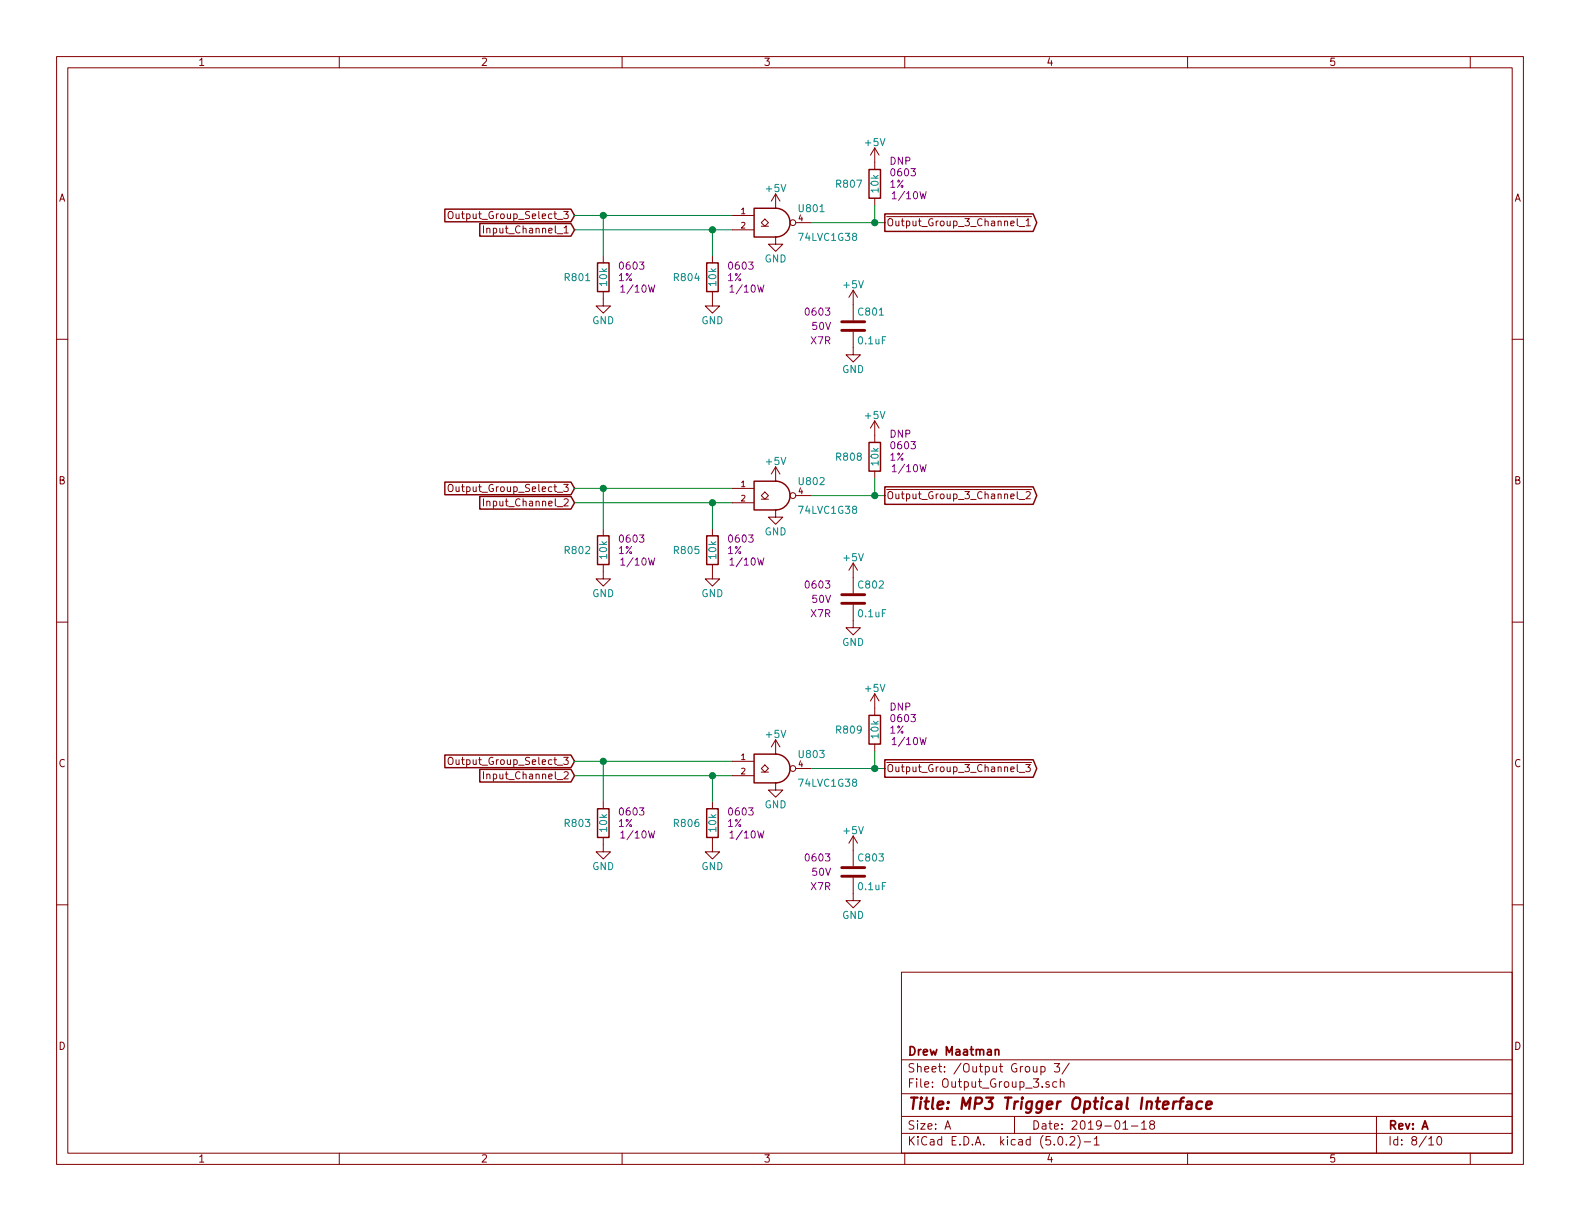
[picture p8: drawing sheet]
EESchema Schematic File Version 4
LIBS:Audio_Optical_Trigger-cache
EELAYER 26 0
EELAYER END
$Descr A 11000 8500
encoding utf-8
Sheet 8 10
Title "MP3 Trigger Optical Interface"
Date "2019-01-18"
Rev "A"
Comp "Drew Maatman"
Comment1 ""
Comment2 ""
Comment3 ""
Comment4 ""
$EndDescr
$Comp
L power:+5V #PWR0807
U 1 1
P 5400 1450
F 0 "#PWR0807" H 5400 1300 50  0001 C CNN
F 1 "+5V" H 5400 1590 50  0000 C CNN
F 2 "" H 5400 1450 50  0001 C CNN
F 3 "" H 5400 1450 50  0001 C CNN
	1    5400 1450
	1    0    0    -1  
$EndComp
$Comp
L power:GND #PWR0808
U 1 1
P 5400 1650
F 0 "#PWR0808" H 5400 1400 50  0001 C CNN
F 1 "GND" H 5400 1500 50  0000 C CNN
F 2 "" H 5400 1650 50  0001 C CNN
F 3 "" H 5400 1650 50  0001 C CNN
	1    5400 1650
	1    0    0    -1  
$EndComp
$Comp
L Custom_Library:R_Custom R?
U 1 1
P 6090 1280
AR Path="/5BB27BA3/5C41BEEF" Ref="R?"  Part="1" 
AR Path="/5BB27BF7/5C41BEEF" Ref="R?"  Part="1" 
AR Path="/5C1DE17A/5C41BEEF" Ref="R?"  Part="1" 
AR Path="/5C1E3A08/5C41BEEF" Ref="R?"  Part="1" 
AR Path="/5C38ED7E/5C41BEEF" Ref="R?"  Part="1" 
AR Path="/5C3A0E70/5C41BEEF" Ref="R?"  Part="1" 
AR Path="/5C3A87FE/5C41BEEF" Ref="R?"  Part="1" 
AR Path="/5C41B1E5/5C41BEEF" Ref="R807"  Part="1" 
F 0 "R807" H 6010 1280 50  0000 R CNN
F 1 "10k" V 6090 1280 50  0000 C CNN
F 2 "Resistors_SMD:R_0603" H 6090 1280 50  0001 C CNN
F 3 "" H 6090 1280 50  0001 C CNN
F 4 "DNP" H 6190 1440 50  0000 L CNN "Config"
F 5 "RHM10KADCT-ND" H 6390 1680 60  0001 C CNN "Digi-Key PN"
F 6 "0603" H 6190 1360 50  0000 L CNN "display_footprint"
F 7 "1%" H 6190 1280 50  0000 L CNN "Tolerance"
F 8 "1/10W" H 6200 1200 50  0000 L CNN "Wattage"
	1    6090 1280
	1    0    0    -1  
$EndComp
$Comp
L power:+5V #PWR?
U 1 1
P 6090 1130
AR Path="/5C3A0E70/5C41BEF6" Ref="#PWR?"  Part="1" 
AR Path="/5C3A87FE/5C41BEF6" Ref="#PWR?"  Part="1" 
AR Path="/5C41B1E5/5C41BEF6" Ref="#PWR0819"  Part="1" 
F 0 "#PWR0819" H 6090 980 50  0001 C CNN
F 1 "+5V" H 6090 1270 50  0000 C CNN
F 2 "" H 6090 1130 50  0001 C CNN
F 3 "" H 6090 1130 50  0001 C CNN
	1    6090 1130
	1    0    0    -1  
$EndComp
Wire Wire Line
	6090 1430 6090 1550
Wire Wire Line
	6160 1550 6090 1550
$Comp
L Custom_Library:R_Custom R?
U 1 1
P 4960 1930
AR Path="/5BB27BA3/5C41BF02" Ref="R?"  Part="1" 
AR Path="/5BB27BF7/5C41BF02" Ref="R?"  Part="1" 
AR Path="/5C1DE17A/5C41BF02" Ref="R?"  Part="1" 
AR Path="/5C1E3A08/5C41BF02" Ref="R?"  Part="1" 
AR Path="/5C38ED7E/5C41BF02" Ref="R?"  Part="1" 
AR Path="/5C3A0E70/5C41BF02" Ref="R?"  Part="1" 
AR Path="/5C3A87FE/5C41BF02" Ref="R?"  Part="1" 
AR Path="/5C41B1E5/5C41BF02" Ref="R804"  Part="1" 
F 0 "R804" H 4880 1930 50  0000 R CNN
F 1 "10k" V 4960 1930 50  0000 C CNN
F 2 "Resistors_SMD:R_0603" H 4960 1930 50  0001 C CNN
F 3 "" H 4960 1930 50  0001 C CNN
F 4 "0603" H 5060 2010 50  0000 L CNN "display_footprint"
F 5 "1%" H 5060 1930 50  0000 L CNN "Tolerance"
F 6 "1/10W" H 5070 1850 50  0000 L CNN "Wattage"
F 7 "RHM10KADCT-ND" H 5260 2330 60  0001 C CNN "Digi-Key PN"
	1    4960 1930
	1    0    0    -1  
$EndComp
$Comp
L Custom_Library:R_Custom R?
U 1 1
P 4200 1930
AR Path="/5BB27BA3/5C41BF0D" Ref="R?"  Part="1" 
AR Path="/5BB27BF7/5C41BF0D" Ref="R?"  Part="1" 
AR Path="/5C1DE17A/5C41BF0D" Ref="R?"  Part="1" 
AR Path="/5C1E3A08/5C41BF0D" Ref="R?"  Part="1" 
AR Path="/5C38ED7E/5C41BF0D" Ref="R?"  Part="1" 
AR Path="/5C3A0E70/5C41BF0D" Ref="R?"  Part="1" 
AR Path="/5C3A87FE/5C41BF0D" Ref="R?"  Part="1" 
AR Path="/5C41B1E5/5C41BF0D" Ref="R801"  Part="1" 
F 0 "R801" H 4120 1930 50  0000 R CNN
F 1 "10k" V 4200 1930 50  0000 C CNN
F 2 "Resistors_SMD:R_0603" H 4200 1930 50  0001 C CNN
F 3 "" H 4200 1930 50  0001 C CNN
F 4 "0603" H 4300 2010 50  0000 L CNN "display_footprint"
F 5 "1%" H 4300 1930 50  0000 L CNN "Tolerance"
F 6 "1/10W" H 4310 1850 50  0000 L CNN "Wattage"
F 7 "RHM10KADCT-ND" H 4500 2330 60  0001 C CNN "Digi-Key PN"
	1    4200 1930
	1    0    0    -1  
$EndComp
$Comp
L power:GND #PWR0804
U 1 1
P 4960 2080
F 0 "#PWR0804" H 4960 1830 50  0001 C CNN
F 1 "GND" H 4960 1930 50  0000 C CNN
F 2 "" H 4960 2080 50  0001 C CNN
F 3 "" H 4960 2080 50  0001 C CNN
	1    4960 2080
	1    0    0    -1  
$EndComp
$Comp
L power:GND #PWR0801
U 1 1
P 4200 2080
F 0 "#PWR0801" H 4200 1830 50  0001 C CNN
F 1 "GND" H 4200 1930 50  0000 C CNN
F 2 "" H 4200 2080 50  0001 C CNN
F 3 "" H 4200 2080 50  0001 C CNN
	1    4200 2080
	1    0    0    -1  
$EndComp
Text GLabel 4000 1500 0    50   Input ~ 0
Output_Group_Select_3
Text GLabel 4000 1600 0    50   Input ~ 0
Input_Channel_1
Wire Wire Line
	4000 1600 4960 1600
Wire Wire Line
	5100 1500 4200 1500
Wire Wire Line
	4200 1780 4200 1500
Connection ~ 4200 1500
Wire Wire Line
	4200 1500 4000 1500
Wire Wire Line
	4960 1780 4960 1600
Connection ~ 4960 1600
Wire Wire Line
	4960 1600 5100 1600
Text GLabel 6160 1550 2    50   Output ~ 0
~Output_Group_3_Channel_1
$Comp
L Custom_Library:74LVC1G38_Power U801
U 1 1
P 5400 1550
F 0 "U801" H 5550 1650 50  0000 L CNN
F 1 "74LVC1G38" H 5550 1450 50  0000 L CNN
F 2 "TO_SOT_Packages_SMD:SOT-353_SC-70-5" H 5400 1550 50  0001 C CNN
F 3 "http://www.ti.com/lit/sg/scyt129e/scyt129e.pdf" H 5400 1550 50  0001 C CNN
F 4 "296-17907-1-ND" H 0   0   50  0001 C CNN "Digi-Key PN"
	1    5400 1550
	1    0    0    -1  
$EndComp
Wire Wire Line
	6090 1550 5650 1550
Connection ~ 6090 1550
$Comp
L Custom_Library:C_Custom C?
U 1 1
P 5940 2270
AR Path="/5BB27BA3/5C41BF38" Ref="C?"  Part="1" 
AR Path="/5BB27B84/5C41BF38" Ref="C?"  Part="1" 
AR Path="/5BB27B24/5C41BF38" Ref="C?"  Part="1" 
AR Path="/5BB27BB5/5C41BF38" Ref="C?"  Part="1" 
AR Path="/5BB27BF7/5C41BF38" Ref="C?"  Part="1" 
AR Path="/5C1DE17A/5C41BF38" Ref="C?"  Part="1" 
AR Path="/5C1E3A0B/5C41BF38" Ref="C?"  Part="1" 
AR Path="/5C1E3A08/5C41BF38" Ref="C?"  Part="1" 
AR Path="/5C38ED7E/5C41BF38" Ref="C?"  Part="1" 
AR Path="/5C3A0E70/5C41BF38" Ref="C?"  Part="1" 
AR Path="/5C3A87FE/5C41BF38" Ref="C?"  Part="1" 
AR Path="/5C41B1E5/5C41BF38" Ref="C801"  Part="1" 
F 0 "C801" H 5965 2370 50  0000 L CNN
F 1 "0.1uF" H 5965 2170 50  0000 L CNN
F 2 "Capacitors_SMD:C_0603" H 5978 2120 50  0001 C CNN
F 3 "" H 5965 2370 50  0001 C CNN
F 4 "0603" H 5790 2370 50  0000 R CNN "display_footprint"
F 5 "50V" H 5790 2270 50  0000 R CNN "Voltage"
F 6 "X7R" H 5790 2170 50  0000 R CNN "Dielectric"
F 7 "490-8020-1-ND" H 6365 2770 60  0001 C CNN "Digi-Key PN"
	1    5940 2270
	1    0    0    -1  
$EndComp
$Comp
L power:GND #PWR?
U 1 1
P 5940 2420
AR Path="/5C38ED7E/5C41BF3F" Ref="#PWR?"  Part="1" 
AR Path="/5C3A0E70/5C41BF3F" Ref="#PWR?"  Part="1" 
AR Path="/5C3A87FE/5C41BF3F" Ref="#PWR?"  Part="1" 
AR Path="/5C41B1E5/5C41BF3F" Ref="#PWR0814"  Part="1" 
F 0 "#PWR0814" H 5940 2170 50  0001 C CNN
F 1 "GND" H 5940 2270 50  0000 C CNN
F 2 "" H 5940 2420 50  0001 C CNN
F 3 "" H 5940 2420 50  0001 C CNN
	1    5940 2420
	1    0    0    -1  
$EndComp
$Comp
L power:+5V #PWR?
U 1 1
P 5940 2120
AR Path="/5C3A0E70/5C41BF45" Ref="#PWR?"  Part="1" 
AR Path="/5C3A87FE/5C41BF45" Ref="#PWR?"  Part="1" 
AR Path="/5C41B1E5/5C41BF45" Ref="#PWR0813"  Part="1" 
F 0 "#PWR0813" H 5940 1970 50  0001 C CNN
F 1 "+5V" H 5940 2260 50  0000 C CNN
F 2 "" H 5940 2120 50  0001 C CNN
F 3 "" H 5940 2120 50  0001 C CNN
	1    5940 2120
	1    0    0    -1  
$EndComp
$Comp
L power:+5V #PWR0809
U 1 1
P 5400 3350
F 0 "#PWR0809" H 5400 3200 50  0001 C CNN
F 1 "+5V" H 5400 3490 50  0000 C CNN
F 2 "" H 5400 3350 50  0001 C CNN
F 3 "" H 5400 3350 50  0001 C CNN
	1    5400 3350
	1    0    0    -1  
$EndComp
$Comp
L power:GND #PWR0810
U 1 1
P 5400 3550
F 0 "#PWR0810" H 5400 3300 50  0001 C CNN
F 1 "GND" H 5400 3400 50  0000 C CNN
F 2 "" H 5400 3550 50  0001 C CNN
F 3 "" H 5400 3550 50  0001 C CNN
	1    5400 3550
	1    0    0    -1  
$EndComp
$Comp
L Custom_Library:R_Custom R?
U 1 1
P 6090 3180
AR Path="/5BB27BA3/5C41BF5C" Ref="R?"  Part="1" 
AR Path="/5BB27BF7/5C41BF5C" Ref="R?"  Part="1" 
AR Path="/5C1DE17A/5C41BF5C" Ref="R?"  Part="1" 
AR Path="/5C1E3A08/5C41BF5C" Ref="R?"  Part="1" 
AR Path="/5C38ED7E/5C41BF5C" Ref="R?"  Part="1" 
AR Path="/5C3A0E70/5C41BF5C" Ref="R?"  Part="1" 
AR Path="/5C3A87FE/5C41BF5C" Ref="R?"  Part="1" 
AR Path="/5C41B1E5/5C41BF5C" Ref="R808"  Part="1" 
F 0 "R808" H 6010 3180 50  0000 R CNN
F 1 "10k" V 6090 3180 50  0000 C CNN
F 2 "Resistors_SMD:R_0603" H 6090 3180 50  0001 C CNN
F 3 "" H 6090 3180 50  0001 C CNN
F 4 "DNP" H 6190 3340 50  0000 L CNN "Config"
F 5 "RHM10KADCT-ND" H 6390 3580 60  0001 C CNN "Digi-Key PN"
F 6 "0603" H 6190 3260 50  0000 L CNN "display_footprint"
F 7 "1%" H 6190 3180 50  0000 L CNN "Tolerance"
F 8 "1/10W" H 6200 3100 50  0000 L CNN "Wattage"
	1    6090 3180
	1    0    0    -1  
$EndComp
$Comp
L power:+5V #PWR?
U 1 1
P 6090 3030
AR Path="/5C3A0E70/5C41BF63" Ref="#PWR?"  Part="1" 
AR Path="/5C3A87FE/5C41BF63" Ref="#PWR?"  Part="1" 
AR Path="/5C41B1E5/5C41BF63" Ref="#PWR0820"  Part="1" 
F 0 "#PWR0820" H 6090 2880 50  0001 C CNN
F 1 "+5V" H 6090 3170 50  0000 C CNN
F 2 "" H 6090 3030 50  0001 C CNN
F 3 "" H 6090 3030 50  0001 C CNN
	1    6090 3030
	1    0    0    -1  
$EndComp
Wire Wire Line
	6090 3330 6090 3450
Wire Wire Line
	6160 3450 6090 3450
$Comp
L Custom_Library:R_Custom R?
U 1 1
P 4960 3830
AR Path="/5BB27BA3/5C41BF6F" Ref="R?"  Part="1" 
AR Path="/5BB27BF7/5C41BF6F" Ref="R?"  Part="1" 
AR Path="/5C1DE17A/5C41BF6F" Ref="R?"  Part="1" 
AR Path="/5C1E3A08/5C41BF6F" Ref="R?"  Part="1" 
AR Path="/5C38ED7E/5C41BF6F" Ref="R?"  Part="1" 
AR Path="/5C3A0E70/5C41BF6F" Ref="R?"  Part="1" 
AR Path="/5C3A87FE/5C41BF6F" Ref="R?"  Part="1" 
AR Path="/5C41B1E5/5C41BF6F" Ref="R805"  Part="1" 
F 0 "R805" H 4880 3830 50  0000 R CNN
F 1 "10k" V 4960 3830 50  0000 C CNN
F 2 "Resistors_SMD:R_0603" H 4960 3830 50  0001 C CNN
F 3 "" H 4960 3830 50  0001 C CNN
F 4 "0603" H 5060 3910 50  0000 L CNN "display_footprint"
F 5 "1%" H 5060 3830 50  0000 L CNN "Tolerance"
F 6 "1/10W" H 5070 3750 50  0000 L CNN "Wattage"
F 7 "RHM10KADCT-ND" H 5260 4230 60  0001 C CNN "Digi-Key PN"
	1    4960 3830
	1    0    0    -1  
$EndComp
$Comp
L Custom_Library:R_Custom R?
U 1 1
P 4200 3830
AR Path="/5BB27BA3/5C41BF7A" Ref="R?"  Part="1" 
AR Path="/5BB27BF7/5C41BF7A" Ref="R?"  Part="1" 
AR Path="/5C1DE17A/5C41BF7A" Ref="R?"  Part="1" 
AR Path="/5C1E3A08/5C41BF7A" Ref="R?"  Part="1" 
AR Path="/5C38ED7E/5C41BF7A" Ref="R?"  Part="1" 
AR Path="/5C3A0E70/5C41BF7A" Ref="R?"  Part="1" 
AR Path="/5C3A87FE/5C41BF7A" Ref="R?"  Part="1" 
AR Path="/5C41B1E5/5C41BF7A" Ref="R802"  Part="1" 
F 0 "R802" H 4120 3830 50  0000 R CNN
F 1 "10k" V 4200 3830 50  0000 C CNN
F 2 "Resistors_SMD:R_0603" H 4200 3830 50  0001 C CNN
F 3 "" H 4200 3830 50  0001 C CNN
F 4 "0603" H 4300 3910 50  0000 L CNN "display_footprint"
F 5 "1%" H 4300 3830 50  0000 L CNN "Tolerance"
F 6 "1/10W" H 4310 3750 50  0000 L CNN "Wattage"
F 7 "RHM10KADCT-ND" H 4500 4230 60  0001 C CNN "Digi-Key PN"
	1    4200 3830
	1    0    0    -1  
$EndComp
$Comp
L power:GND #PWR0805
U 1 1
P 4960 3980
F 0 "#PWR0805" H 4960 3730 50  0001 C CNN
F 1 "GND" H 4960 3830 50  0000 C CNN
F 2 "" H 4960 3980 50  0001 C CNN
F 3 "" H 4960 3980 50  0001 C CNN
	1    4960 3980
	1    0    0    -1  
$EndComp
$Comp
L power:GND #PWR0802
U 1 1
P 4200 3980
F 0 "#PWR0802" H 4200 3730 50  0001 C CNN
F 1 "GND" H 4200 3830 50  0000 C CNN
F 2 "" H 4200 3980 50  0001 C CNN
F 3 "" H 4200 3980 50  0001 C CNN
	1    4200 3980
	1    0    0    -1  
$EndComp
Text GLabel 4000 3400 0    50   Input ~ 0
Output_Group_Select_3
Text GLabel 4000 3500 0    50   Input ~ 0
Input_Channel_2
Wire Wire Line
	4000 3500 4960 3500
Wire Wire Line
	5100 3400 4200 3400
Wire Wire Line
	4200 3680 4200 3400
Connection ~ 4200 3400
Wire Wire Line
	4200 3400 4000 3400
Wire Wire Line
	4960 3680 4960 3500
Connection ~ 4960 3500
Wire Wire Line
	4960 3500 5100 3500
Text GLabel 6160 3450 2    50   Output ~ 0
~Output_Group_3_Channel_2
$Comp
L Custom_Library:74LVC1G38_Power U802
U 1 1
P 5400 3450
F 0 "U802" H 5550 3550 50  0000 L CNN
F 1 "74LVC1G38" H 5550 3350 50  0000 L CNN
F 2 "TO_SOT_Packages_SMD:SOT-353_SC-70-5" H 5400 3450 50  0001 C CNN
F 3 "http://www.ti.com/lit/sg/scyt129e/scyt129e.pdf" H 5400 3450 50  0001 C CNN
F 4 "296-17907-1-ND" H 0   0   50  0001 C CNN "Digi-Key PN"
	1    5400 3450
	1    0    0    -1  
$EndComp
Wire Wire Line
	6090 3450 5650 3450
Connection ~ 6090 3450
$Comp
L Custom_Library:C_Custom C?
U 1 1
P 5940 4170
AR Path="/5BB27BA3/5C41BFA5" Ref="C?"  Part="1" 
AR Path="/5BB27B84/5C41BFA5" Ref="C?"  Part="1" 
AR Path="/5BB27B24/5C41BFA5" Ref="C?"  Part="1" 
AR Path="/5BB27BB5/5C41BFA5" Ref="C?"  Part="1" 
AR Path="/5BB27BF7/5C41BFA5" Ref="C?"  Part="1" 
AR Path="/5C1DE17A/5C41BFA5" Ref="C?"  Part="1" 
AR Path="/5C1E3A0B/5C41BFA5" Ref="C?"  Part="1" 
AR Path="/5C1E3A08/5C41BFA5" Ref="C?"  Part="1" 
AR Path="/5C38ED7E/5C41BFA5" Ref="C?"  Part="1" 
AR Path="/5C3A0E70/5C41BFA5" Ref="C?"  Part="1" 
AR Path="/5C3A87FE/5C41BFA5" Ref="C?"  Part="1" 
AR Path="/5C41B1E5/5C41BFA5" Ref="C802"  Part="1" 
F 0 "C802" H 5965 4270 50  0000 L CNN
F 1 "0.1uF" H 5965 4070 50  0000 L CNN
F 2 "Capacitors_SMD:C_0603" H 5978 4020 50  0001 C CNN
F 3 "" H 5965 4270 50  0001 C CNN
F 4 "0603" H 5790 4270 50  0000 R CNN "display_footprint"
F 5 "50V" H 5790 4170 50  0000 R CNN "Voltage"
F 6 "X7R" H 5790 4070 50  0000 R CNN "Dielectric"
F 7 "490-8020-1-ND" H 6365 4670 60  0001 C CNN "Digi-Key PN"
	1    5940 4170
	1    0    0    -1  
$EndComp
$Comp
L power:GND #PWR?
U 1 1
P 5940 4320
AR Path="/5C38ED7E/5C41BFAC" Ref="#PWR?"  Part="1" 
AR Path="/5C3A0E70/5C41BFAC" Ref="#PWR?"  Part="1" 
AR Path="/5C3A87FE/5C41BFAC" Ref="#PWR?"  Part="1" 
AR Path="/5C41B1E5/5C41BFAC" Ref="#PWR0816"  Part="1" 
F 0 "#PWR0816" H 5940 4070 50  0001 C CNN
F 1 "GND" H 5940 4170 50  0000 C CNN
F 2 "" H 5940 4320 50  0001 C CNN
F 3 "" H 5940 4320 50  0001 C CNN
	1    5940 4320
	1    0    0    -1  
$EndComp
$Comp
L power:+5V #PWR?
U 1 1
P 5940 4020
AR Path="/5C3A0E70/5C41BFB2" Ref="#PWR?"  Part="1" 
AR Path="/5C3A87FE/5C41BFB2" Ref="#PWR?"  Part="1" 
AR Path="/5C41B1E5/5C41BFB2" Ref="#PWR0815"  Part="1" 
F 0 "#PWR0815" H 5940 3870 50  0001 C CNN
F 1 "+5V" H 5940 4160 50  0000 C CNN
F 2 "" H 5940 4020 50  0001 C CNN
F 3 "" H 5940 4020 50  0001 C CNN
	1    5940 4020
	1    0    0    -1  
$EndComp
$Comp
L power:+5V #PWR0811
U 1 1
P 5400 5250
F 0 "#PWR0811" H 5400 5100 50  0001 C CNN
F 1 "+5V" H 5400 5390 50  0000 C CNN
F 2 "" H 5400 5250 50  0001 C CNN
F 3 "" H 5400 5250 50  0001 C CNN
	1    5400 5250
	1    0    0    -1  
$EndComp
$Comp
L power:GND #PWR0812
U 1 1
P 5400 5450
F 0 "#PWR0812" H 5400 5200 50  0001 C CNN
F 1 "GND" H 5400 5300 50  0000 C CNN
F 2 "" H 5400 5450 50  0001 C CNN
F 3 "" H 5400 5450 50  0001 C CNN
	1    5400 5450
	1    0    0    -1  
$EndComp
$Comp
L Custom_Library:R_Custom R?
U 1 1
P 6090 5080
AR Path="/5BB27BA3/5C41BFC9" Ref="R?"  Part="1" 
AR Path="/5BB27BF7/5C41BFC9" Ref="R?"  Part="1" 
AR Path="/5C1DE17A/5C41BFC9" Ref="R?"  Part="1" 
AR Path="/5C1E3A08/5C41BFC9" Ref="R?"  Part="1" 
AR Path="/5C38ED7E/5C41BFC9" Ref="R?"  Part="1" 
AR Path="/5C3A0E70/5C41BFC9" Ref="R?"  Part="1" 
AR Path="/5C3A87FE/5C41BFC9" Ref="R?"  Part="1" 
AR Path="/5C41B1E5/5C41BFC9" Ref="R809"  Part="1" 
F 0 "R809" H 6010 5080 50  0000 R CNN
F 1 "10k" V 6090 5080 50  0000 C CNN
F 2 "Resistors_SMD:R_0603" H 6090 5080 50  0001 C CNN
F 3 "" H 6090 5080 50  0001 C CNN
F 4 "DNP" H 6190 5240 50  0000 L CNN "Config"
F 5 "RHM10KADCT-ND" H 6390 5480 60  0001 C CNN "Digi-Key PN"
F 6 "0603" H 6190 5160 50  0000 L CNN "display_footprint"
F 7 "1%" H 6190 5080 50  0000 L CNN "Tolerance"
F 8 "1/10W" H 6200 5000 50  0000 L CNN "Wattage"
	1    6090 5080
	1    0    0    -1  
$EndComp
$Comp
L power:+5V #PWR?
U 1 1
P 6090 4930
AR Path="/5C3A0E70/5C41BFD0" Ref="#PWR?"  Part="1" 
AR Path="/5C3A87FE/5C41BFD0" Ref="#PWR?"  Part="1" 
AR Path="/5C41B1E5/5C41BFD0" Ref="#PWR0821"  Part="1" 
F 0 "#PWR0821" H 6090 4780 50  0001 C CNN
F 1 "+5V" H 6090 5070 50  0000 C CNN
F 2 "" H 6090 4930 50  0001 C CNN
F 3 "" H 6090 4930 50  0001 C CNN
	1    6090 4930
	1    0    0    -1  
$EndComp
Wire Wire Line
	6090 5230 6090 5350
Wire Wire Line
	6160 5350 6090 5350
$Comp
L Custom_Library:R_Custom R?
U 1 1
P 4960 5730
AR Path="/5BB27BA3/5C41BFDC" Ref="R?"  Part="1" 
AR Path="/5BB27BF7/5C41BFDC" Ref="R?"  Part="1" 
AR Path="/5C1DE17A/5C41BFDC" Ref="R?"  Part="1" 
AR Path="/5C1E3A08/5C41BFDC" Ref="R?"  Part="1" 
AR Path="/5C38ED7E/5C41BFDC" Ref="R?"  Part="1" 
AR Path="/5C3A0E70/5C41BFDC" Ref="R?"  Part="1" 
AR Path="/5C3A87FE/5C41BFDC" Ref="R?"  Part="1" 
AR Path="/5C41B1E5/5C41BFDC" Ref="R806"  Part="1" 
F 0 "R806" H 4880 5730 50  0000 R CNN
F 1 "10k" V 4960 5730 50  0000 C CNN
F 2 "Resistors_SMD:R_0603" H 4960 5730 50  0001 C CNN
F 3 "" H 4960 5730 50  0001 C CNN
F 4 "0603" H 5060 5810 50  0000 L CNN "display_footprint"
F 5 "1%" H 5060 5730 50  0000 L CNN "Tolerance"
F 6 "1/10W" H 5070 5650 50  0000 L CNN "Wattage"
F 7 "RHM10KADCT-ND" H 5260 6130 60  0001 C CNN "Digi-Key PN"
	1    4960 5730
	1    0    0    -1  
$EndComp
$Comp
L Custom_Library:R_Custom R?
U 1 1
P 4200 5730
AR Path="/5BB27BA3/5C41BFE7" Ref="R?"  Part="1" 
AR Path="/5BB27BF7/5C41BFE7" Ref="R?"  Part="1" 
AR Path="/5C1DE17A/5C41BFE7" Ref="R?"  Part="1" 
AR Path="/5C1E3A08/5C41BFE7" Ref="R?"  Part="1" 
AR Path="/5C38ED7E/5C41BFE7" Ref="R?"  Part="1" 
AR Path="/5C3A0E70/5C41BFE7" Ref="R?"  Part="1" 
AR Path="/5C3A87FE/5C41BFE7" Ref="R?"  Part="1" 
AR Path="/5C41B1E5/5C41BFE7" Ref="R803"  Part="1" 
F 0 "R803" H 4120 5730 50  0000 R CNN
F 1 "10k" V 4200 5730 50  0000 C CNN
F 2 "Resistors_SMD:R_0603" H 4200 5730 50  0001 C CNN
F 3 "" H 4200 5730 50  0001 C CNN
F 4 "0603" H 4300 5810 50  0000 L CNN "display_footprint"
F 5 "1%" H 4300 5730 50  0000 L CNN "Tolerance"
F 6 "1/10W" H 4310 5650 50  0000 L CNN "Wattage"
F 7 "RHM10KADCT-ND" H 4500 6130 60  0001 C CNN "Digi-Key PN"
	1    4200 5730
	1    0    0    -1  
$EndComp
$Comp
L power:GND #PWR0806
U 1 1
P 4960 5880
F 0 "#PWR0806" H 4960 5630 50  0001 C CNN
F 1 "GND" H 4960 5730 50  0000 C CNN
F 2 "" H 4960 5880 50  0001 C CNN
F 3 "" H 4960 5880 50  0001 C CNN
	1    4960 5880
	1    0    0    -1  
$EndComp
$Comp
L power:GND #PWR0803
U 1 1
P 4200 5880
F 0 "#PWR0803" H 4200 5630 50  0001 C CNN
F 1 "GND" H 4200 5730 50  0000 C CNN
F 2 "" H 4200 5880 50  0001 C CNN
F 3 "" H 4200 5880 50  0001 C CNN
	1    4200 5880
	1    0    0    -1  
$EndComp
Text GLabel 4000 5300 0    50   Input ~ 0
Output_Group_Select_3
Text GLabel 4000 5400 0    50   Input ~ 0
Input_Channel_2
Wire Wire Line
	4000 5400 4960 5400
Wire Wire Line
	5100 5300 4200 5300
Wire Wire Line
	4200 5580 4200 5300
Connection ~ 4200 5300
Wire Wire Line
	4200 5300 4000 5300
Wire Wire Line
	4960 5580 4960 5400
Connection ~ 4960 5400
Wire Wire Line
	4960 5400 5100 5400
Text GLabel 6160 5350 2    50   Output ~ 0
~Output_Group_3_Channel_3
$Comp
L Custom_Library:74LVC1G38_Power U803
U 1 1
P 5400 5350
F 0 "U803" H 5550 5450 50  0000 L CNN
F 1 "74LVC1G38" H 5550 5250 50  0000 L CNN
F 2 "TO_SOT_Packages_SMD:SOT-353_SC-70-5" H 5400 5350 50  0001 C CNN
F 3 "http://www.ti.com/lit/sg/scyt129e/scyt129e.pdf" H 5400 5350 50  0001 C CNN
F 4 "296-17907-1-ND" H 0   0   50  0001 C CNN "Digi-Key PN"
	1    5400 5350
	1    0    0    -1  
$EndComp
Wire Wire Line
	6090 5350 5650 5350
Connection ~ 6090 5350
$Comp
L Custom_Library:C_Custom C?
U 1 1
P 5940 6070
AR Path="/5BB27BA3/5C41C012" Ref="C?"  Part="1" 
AR Path="/5BB27B84/5C41C012" Ref="C?"  Part="1" 
AR Path="/5BB27B24/5C41C012" Ref="C?"  Part="1" 
AR Path="/5BB27BB5/5C41C012" Ref="C?"  Part="1" 
AR Path="/5BB27BF7/5C41C012" Ref="C?"  Part="1" 
AR Path="/5C1DE17A/5C41C012" Ref="C?"  Part="1" 
AR Path="/5C1E3A0B/5C41C012" Ref="C?"  Part="1" 
AR Path="/5C1E3A08/5C41C012" Ref="C?"  Part="1" 
AR Path="/5C38ED7E/5C41C012" Ref="C?"  Part="1" 
AR Path="/5C3A0E70/5C41C012" Ref="C?"  Part="1" 
AR Path="/5C3A87FE/5C41C012" Ref="C?"  Part="1" 
AR Path="/5C41B1E5/5C41C012" Ref="C803"  Part="1" 
F 0 "C803" H 5965 6170 50  0000 L CNN
F 1 "0.1uF" H 5965 5970 50  0000 L CNN
F 2 "Capacitors_SMD:C_0603" H 5978 5920 50  0001 C CNN
F 3 "" H 5965 6170 50  0001 C CNN
F 4 "0603" H 5790 6170 50  0000 R CNN "display_footprint"
F 5 "50V" H 5790 6070 50  0000 R CNN "Voltage"
F 6 "X7R" H 5790 5970 50  0000 R CNN "Dielectric"
F 7 "490-8020-1-ND" H 6365 6570 60  0001 C CNN "Digi-Key PN"
	1    5940 6070
	1    0    0    -1  
$EndComp
$Comp
L power:GND #PWR?
U 1 1
P 5940 6220
AR Path="/5C38ED7E/5C41C019" Ref="#PWR?"  Part="1" 
AR Path="/5C3A0E70/5C41C019" Ref="#PWR?"  Part="1" 
AR Path="/5C3A87FE/5C41C019" Ref="#PWR?"  Part="1" 
AR Path="/5C41B1E5/5C41C019" Ref="#PWR0818"  Part="1" 
F 0 "#PWR0818" H 5940 5970 50  0001 C CNN
F 1 "GND" H 5940 6070 50  0000 C CNN
F 2 "" H 5940 6220 50  0001 C CNN
F 3 "" H 5940 6220 50  0001 C CNN
	1    5940 6220
	1    0    0    -1  
$EndComp
$Comp
L power:+5V #PWR?
U 1 1
P 5940 5920
AR Path="/5C3A0E70/5C41C01F" Ref="#PWR?"  Part="1" 
AR Path="/5C3A87FE/5C41C01F" Ref="#PWR?"  Part="1" 
AR Path="/5C41B1E5/5C41C01F" Ref="#PWR0817"  Part="1" 
F 0 "#PWR0817" H 5940 5770 50  0001 C CNN
F 1 "+5V" H 5940 6060 50  0000 C CNN
F 2 "" H 5940 5920 50  0001 C CNN
F 3 "" H 5940 5920 50  0001 C CNN
	1    5940 5920
	1    0    0    -1  
$EndComp
$EndSCHEMATC
